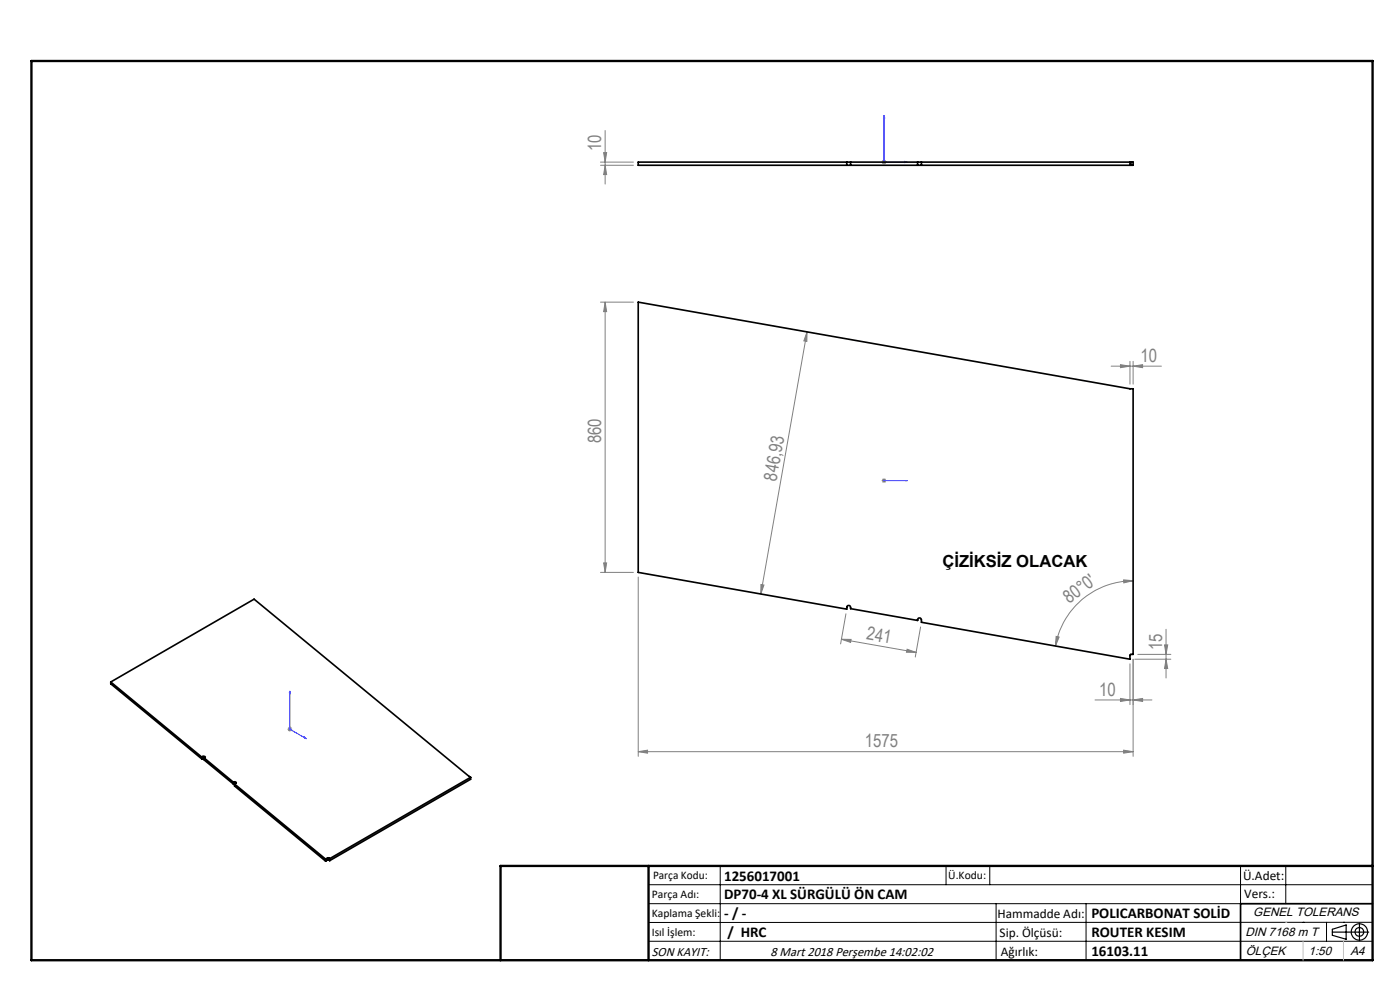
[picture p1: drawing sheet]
<svg xmlns="http://www.w3.org/2000/svg" width="297mm" height="210mm" viewBox="0 0 297 210" stroke-linecap="round" stroke-linejoin="round" font-family="sans-serif">
<g fill="none" stroke="#000" stroke-width=".25">
<path d="M282.6 197.7h7.8M282.6 197.1l3-.9v3l-3-.8zM288.4 195.8v3.8M106.2 203.7h185"/>
<circle cx="288.4" cy="197.7" r="1.74"/>
<circle cx="288.4" cy="197.7" r=".93"/>
</g>
<path d="M187.5 24.5l.2 .5h-.3zM187.5 24.5v9.9h5M192 34.2l.5 .2-.5 .1zM187.4 101.9h.3zM187.5 101.9h.1M187.5 101.9h5M192.5 101.9h-.5h.5M61.5 146.6l.1 .5-.2-.1zM61.5 146.6v8.1l3.5 2M64.6 156.4l.4 .3-.4-.1z" fill="none" stroke="#00f" stroke-width=".21"/>
<g fill="none" stroke="#808080" stroke-width=".21">
<path d="M127.4 34.4h7M127.4 35.1h7M128.1 32.4h.6l-.3 2zM128.4 35.1l.3 1.9h-.6zM128.4 27.7v11.3M187 34.4h1.1M187.2 34l.7 .7M187.5 33.9v1M187.9 34l-.7 .7M127.4 64.1h7M128.4 64.1v57.3M128.4 64.1l.3 2h-.6z"/>
<path d="M171.2 70.4v2l-.7-.1zM171.2 70.4l-9.8 55.6M235.7 77.7h10.7M237.7 77.4l2 .3-2 .3zM239.7 76.7v4.8M240.4 77.7l2-.3v.6zM240.4 76.7v4.8M128.1 119.4h.6l-.3 2zM187 101.9h1.1M187.2 101.6l.7 .7M187.5 101.5v.9M187.9 101.6l-.7 .7"/>
<path d="M127.4 121.4h7M135.4 122.4v38M161.4 124l.7 .1-.7 1.9zM178.5 135.6h2.1l-.2 .7zM178.5 135.6l15.8 2.8M179.5 130.2l-1.2 6.4M192.4 137.7l1.9 .7h-2zM195.3 133l-1.1 6.4M224 135l.7 .1-.8 1.9zM238.4 123l2 .2-2 .4zM240.4 139.8v20.6M240.4 123.2a16.7 16.7 0 0 0-16.5 13.8"/>
<path d="M240.7 139.8h7.7M241.4 138.8h7M247.1 136.8h.6l-.3 2zM247.4 139.8l.3 2h-.6zM247.4 133.5v10.3M61 154.7h1M61.1 154.3l.7 .7M61.5 154.2v1M61.8 154.3l-.7 .7M135.4 159.4l2-.3v.7zM135.4 159.4h105M232.3 148.5h12.1"/>
<path d="M237.7 148.2l2 .3-2 .3zM238.4 159.1l2 .3-2 .4zM239.7 140.8v8.7M240.4 148.5l2-.3v.6z"/>
</g>
<g fill="none" stroke="#000" stroke-width=".21">
<path d="M137.6 187.7h153.6M137.6 191.7h153.6M137.6 199.7h153.6M152.8 183.7v20M200.7 183.7v4M210 183.7v4M211.3 191.7v12M230.4 191.7v12M263.2 183.7v20M272.8 183.7v8M276.4 195.6h.1M281.4 195.6v4.1"/>
<path d="M285 195.6h.1M291.2 195.6l-153.6 .1"/>
</g>
<path d="M291.2 191.7h-28v12" fill="none" stroke="#000" stroke-width=".35"/>
<path d="M6.7 12.9h284.5v190.8h-284.5zM137.6 183.7v20M291.2 183.7h-185v20" fill="none" stroke="#000" stroke-width=".5"/>
<path d="M276.4 199.7v4M285 199.7v4" fill="none" stroke="#c0c0c0" stroke-width=".21"/>
<path d="M272.8 195.6h.1" fill="none" stroke="#c0c0c0" stroke-width=".25"/>
<g fill="#00f">
<path d="M192 101.9h.5zM187.4 101.9h.3z"/>
<path d="M192 34.2l.5 .2-.5 .1zM187.5 24.5l.2 .5h-.3z"/>
<path d="M64.6 156.4l.4 .3-.4-.1zM61.5 146.6l.1 .5-.2-.1z"/>
</g>
<g fill="#808080">
<path d="M240.4 77.7l2-.3v.6zM237.7 77.4l2 .3-2 .3z"/>
<path d="M135.4 159.4l2-.3v.7zM238.4 159.1l2 .3-2 .4z"/>
<path d="M240.4 148.5l2-.3v.6zM237.7 148.2l2 .3-2 .3z"/>
<path d="M238.4 123l2 .2-2 .4zM224 135l.7 .1-.8 1.9z"/>
<path d="M161.4 124l.7 .1-.7 1.9zM171.2 70.4v2l-.7-.1z"/>
<path d="M247.4 139.8l.3 2h-.6zM247.1 136.8h.6l-.3 2zM128.4 35.1l.3 1.9h-.6zM128.1 32.4h.6l-.3 2z"/>
<path d="M128.4 64.1l.3 2h-.6zM128.1 119.4h.6l-.3 2z"/>
<path d="M178.5 135.6h2.1l-.2 .7zM192.4 137.7l1.9 .7h-2z"/>
</g>
<g fill="none" stroke="#000" stroke-width=".35">
<path d="M179.6 34.4h.8M179.6 35.1h.8M179.6 34.4h-44.2v.7h44.2M179.6 34.4v.7M180.4 34.4v.7M180.4 34.4h14.3M180.4 35.1h14.3M194.7 34.4h.8M194.7 35.1h.8M194.7 34.4v.7M195.5 34.4v.7M195.5 34.4h44.2"/>
<path d="M195.5 35.1h44.2M239.7 34.4h.2M239.7 35.1h.2M239.7 34.4v.7M239.9 34.4h.5v.7h-.5M239.9 34.4v.7M135.4 64.1l104.3 18.4h.7v56.3l-.7 .1v.9l-44.2-7.8v-.5a.41 .41 0 0 0-.5-.4 .41 .41 0 0 0-.3 .5l-14.3-2.5v-.3a.41 .41 0 0 0-.4-.4 .41 .41 0 0 0-.4 .4v.4l-44.2-7.8zM23.5 144.7l19.3 15.9M23.5 144.7l30.4-17.6 45.9 37.8M23.5 144.7v.4l19.3 15.9M42.8 160.6v.4M43 160.5h.5l-.2 .3"/>
<path d="M43 160.5l-.2 .1M43 160.5v.4M43 160.9l-.2 .1M43.3 160.8l-.3 .1M43.3 160.8l6.2 5.1M43.3 160.8v.4l6.2 5.1M49.5 165.9v.4M49.6 165.9l.3-.1 .2 .2-.4 .3M49.6 165.9h-.1M49.6 165.9v.4M49.6 166.3h-.1M49.7 166.3l19.4 15.9"/>
<path d="M49.7 166.3v.4l19.4 16M49.8 166.3h-.2M99.8 164.9l-29.8 17.2M99.8 164.9v.4l-29.8 17.3M69.1 182.2v.5M69.5 182h.2M69.5 182.4h.2M69.5 182l-.4 .2M69.5 182v.4M69.5 182.4l-.4 .3M69.7 182l.3 .1M69.7 182v.4"/>
<path d="M69.7 182.4l.3 .2M70 182.1v.5"/>
</g>
<g font-size="3.9" fill="#808080">
<text x="127.5" y="32.1" transform="rotate(-90 127.5 32.1)">10</text>
<text x="242" y="76.8">10</text>
<text x="127.5" y="94" transform="rotate(-90 127.5 94)">860</text>
<text x="164.7" y="102.2" transform="rotate(-80 164.7 102.2)">846,93</text>
<text x="226.8" y="128.1" transform="rotate(-37 226.8 128.1)">80°0'</text>
<text x="183.7" y="135.6" transform="rotate(10 183.7 135.6)">241</text>
<text x="246.5" y="137.9" transform="rotate(-90 246.5 137.9)">15</text>
<text x="233.2" y="147.6">10</text>
<text x="183.5" y="158.5">1575</text>
</g>
<text font-size="3.5" x="199.9" y="120.3">ÇİZİKSİZ OLACAK</text>
<g font-size="3.2">
<text x="153.6" y="190.8">DP70-4 XL SÜRGÜLÜ ÖN CAM</text>
<text x="153.6" y="186.8">1256017001</text>
<text x="153.6" y="194.8">- / -</text>
<text x="231.5" y="194.8">POLICARBONAT SOLİD</text>
<text x="154.3" y="198.8">/ HRC</text>
<text x="231.5" y="198.7">ROUTER KESIM</text>
<text x="231.5" y="202.8">16103.11</text>
</g>
<g font-size="2.8">
<text x="263.7" y="186.7">Ü.Adet:</text>
<text x="263.9" y="190.5">Vers.:</text>
<text x="211.6" y="194.8">Hammadde Adı:</text>
<text x="138.3" y="202.8">SON KAYIT:</text>
<text x="163.4" y="202.8">8 Mart 2018 Perşembe 14:02:02</text>
<text x="212.1" y="198.7">Sip. Ölçüsü:</text>
<text x="212.3" y="202.7">Ağırlık:</text>
</g>
<g font-size="2.6">
<text x="265.9" y="194.4">GENEL TOLERANS</text>
<text x="264.2" y="198.5">DIN 7168 m T</text>
<text x="264.3" y="202.6">ÖLÇEK</text>
<text x="277.6" y="202.6">1:50</text>
<text x="286.5" y="202.6">A4</text>
</g>
<g font-size="2.5">
<text x="138.3" y="190.5">Parça Adı:</text>
<text x="138.5" y="186.5">Parça Kodu:</text>
<text x="201.2" y="186.5">Ü.Kodu:</text>
<text x="138.3" y="194.5">Kaplama Şekli:</text>
<text x="138.3" y="198.6">Isıl İşlem:</text>
</g>
</svg>
